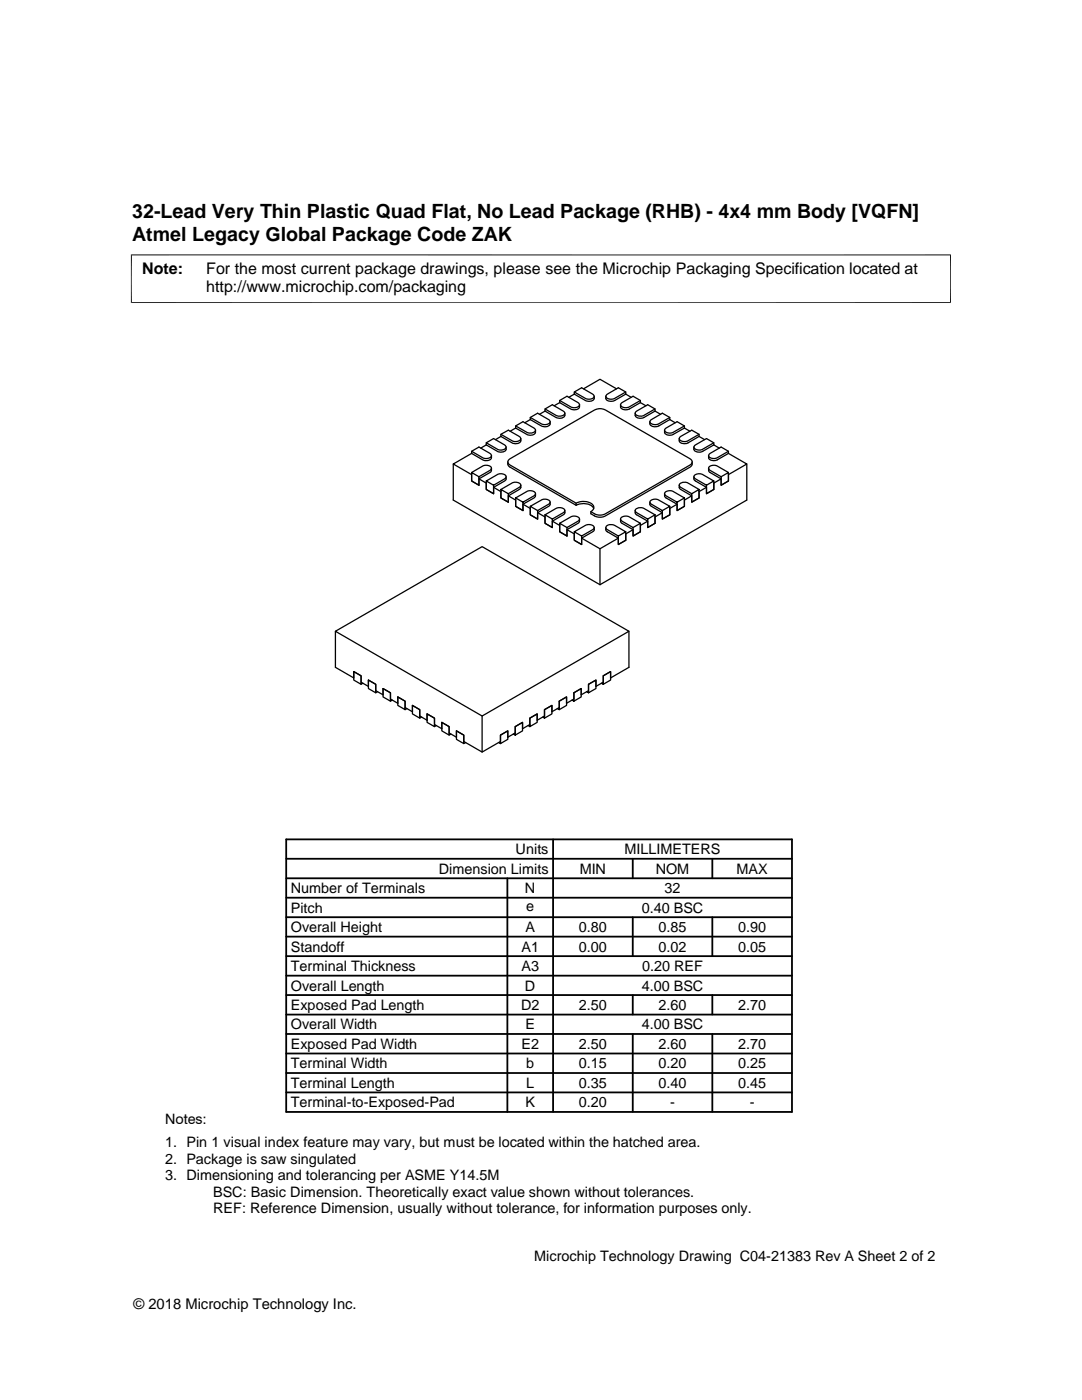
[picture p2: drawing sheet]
<svg xmlns="http://www.w3.org/2000/svg" width="216mm" height="279mm" viewBox="0 0 216 279" stroke-linecap="round" stroke-linejoin="round" font-family="sans-serif">
<g fill="none" stroke="#000" stroke-width=".25">
<path d="M111.7 79.9l2.2 1.3a1.48 1.48 0 0 0 1.7-.2v-.3l-.3-.4-2.2-1.2-1.4 .8v.4M114.6 78.7l2.2 1.2a1.24 1.24 0 0 0 1.8-.4v-.4M114.6 78.7l-1.1 .6M114.6 78.2l2.2 1.3a1.5 1.5 0 0 0 1.7-.2v-.3l-.2-.3-2.2-1.3-1.5 .8v.5M116.4 77.6l3.3-1.9 3.3 1.9M124.9 78.7l-2.2 1.2a1.09 1.09 0 0 1-1.2 .2 1.09 1.09 0 0 1-.6-1M124.9 78.7l1 .6M124.9 78.2l-2.2 1.3a1.49 1.49 0 0 1-1.7-.2l-.1-.3 .3-.3 2.2-1.3 1.5 .8v.5M127.8 79.9l-2.2 1.3a1.48 1.48 0 0 1-1.7-.2l-.1-.3 .3-.4 2.2-1.2 1.5 .8v.4M90.4 92.6v7.2l29.3 16.9 29.3-16.9v-7.2M94.1 90.5l-3.7 2.1 3.7 2.1v1.3l1.5 .8v-1.2l2.3-1.4 .2-.7M94.1 90.5l2.2 1.3a1.26 1.26 0 0 0 1.8-.5v-.4"/>
<path d="M94.1 90.1l2.2 1.2a1.51 1.51 0 0 0 1.7-.2l.1-.3-.3-.3-2.2-1.3-1.5 .9v.4M94.1 94.3l2.2-1.3a1.51 1.51 0 0 1 1.7 .2l.1 .3-.3 .4-2.2 1.2v1.7l-1.5-.8v-1.7l1.5 .8M97 88.8l2.2 1.3a1.21 1.21 0 0 0 1.8-.5v-.4M97 88.4l2.2 1.2a1.47 1.47 0 0 0 1.7-.1l.1-.4-.3-.3-2.2-1.3-1.5 .9v.4M97 88.8l-1.1 .6M97 96l2.2-1.3a1.48 1.48 0 0 1 1.7 .2l.1 .3-.3 .4-2.2 1.2v1.7l-1.5-.8v-1.7l1.5 .8M99.9 87.1l2.3 1.3a1.22 1.22 0 0 0 1.7-.5v-.4M99.9 87.1l-1 .6M99.9 86.7l2.3 1.2a1.41 1.41 0 0 0 1.7-.2v-.3l-.3-.3-2.2-1.2-1.5 .8v.4M99.9 97.7l2.3-1.3a1.44 1.44 0 0 1 1.7 .3v.3l-.3 .3-2.2 1.2v1.7l-1.5-.8v-1.7l1.5 .8M101 95.1l-.1 .7-2.4 1.5v1.2l-1.5-.8v-1.3l-1.4-.8M101.3 92.2v.6l.3 .3 13.4 7.7"/>
<path d="M102.9 85.4l2.2 1.3a1.19 1.19 0 0 0 1.7-.4v-.4M102.9 85.4l-1.1 .7M102.9 85l2.2 1.3a1.43 1.43 0 0 0 1.7-.3v-.3l-.2-.3-2.2-1.2-1.5 .8v.4M102.9 99.4l2.2-1.3a1.47 1.47 0 0 1 1.7 .2v.3l-.2 .4-2.2 1.2v1.7l-1.5-.9v-1.6l1.5 .8M103.9 96.8l-.1 .7-2.4 1.5v1.2l-1.5-.8v-1.3l-1.4-.8M105.8 83.7l2.2 1.3a1.21 1.21 0 0 0 1.8-.4v-.4M105.8 83.7l-1.1 .7M105.8 83.3l2.2 1.3a1.51 1.51 0 0 0 1.7-.2l.1-.3-.3-.4-2.2-1.2-1.5 .8v.4M106.8 98.5l-.1 .8-2.3 1.3v1.3l-1.5-.9v-1.2l-1.5-.8M108.8 82l2.1 1.3a1.24 1.24 0 0 0 1.8-.4v-.4M108.8 82l-1.1 .7M108.8 81.6l2.1 1.3a1.5 1.5 0 0 0 1.7-.2l.1-.3-.3-.4-2.2-1.2-1.4 .8v.4"/>
<path d="M111.7 80.3l2.2 1.3a1.21 1.21 0 0 0 1.7-.4v-.4M111.7 80.3l-1.1 .7M127.8 80.3l-2.4 1.4a1.16 1.16 0 0 1-1.6-.5v-.4M127.8 80.3l1.1 .7M130.7 82l-2.2 1.3a1.08 1.08 0 0 1-1.1 .1 1.08 1.08 0 0 1-.7-.9M130.7 82l1.1 .7M130.7 81.6l-2.2 1.3a1.52 1.52 0 0 1-1.7-.2l-.1-.3 .3-.4 2.2-1.2 1.5 .8v.4M132.6 98.5l.2 .8 2.3 1.3v1.3l1.5-.9v-1.2l1.4-.8M133.6 83.7l-2.3 1.4a1.06 1.06 0 0 1-1.6-.9M133.6 83.7l1.1 .7M133.6 83.3l-2.2 1.3a1.49 1.49 0 0 1-1.7-.3v-.2l.3-.4 2.2-1.2 1.4 .8v.4M135.5 96.8l.1 .7 2.4 1.5v1.2l1.5-.8v-1.3l1.5-.8"/>
<path d="M136.6 85.4l-2.4 1.4a1.15 1.15 0 0 1-1.6-.5v-.4M136.6 85.4l1.1 .7M136.6 85l-2.2 1.3a1.49 1.49 0 0 1-1.7-.2l-.1-.3 .3-.4 2.2-1.2 1.5 .8v.4M136.6 99.4l-1.5 .8v1.7l1.5-.9v-1.6l-2.2-1.3a1.47 1.47 0 0 0-1.7 .2l-.1 .3 .3 .4 2.2 1.2M138.1 92.2l-.1 .7-.3 .3-16.9 9.8a2.55 2.55 0 0 1-2.9-.5v-.4a.91 .91 0 0 0 .6-.9 .91 .91 0 0 0-.7-.8 3.3 3.3 0 0 0-2.8 0M138.5 95.1l.1 .7 2.4 1.5v1.2l1.4-.8v-1.3l1.5-.8M139.5 87.1l-2.2 1.3a1.08 1.08 0 0 1-1.2 .1 1.08 1.08 0 0 1-.6-1M139.5 87.1l1.1 .6M139.5 97.7l-1.5 .8v1.7l1.5-.8v-1.7l-2.2-1.3a1.5 1.5 0 0 0-1.7 .2l-.1 .3 .3 .4 2.2 1.2M139.5 86.7l-2.2 1.2a1.48 1.48 0 0 1-1.7-.1l-.1-.3 .3-.4 2.2-1.2 1.5 .8v.4M142.4 88.8l-2.2 1.3a1.07 1.07 0 0 1-1.1 .1 1.07 1.07 0 0 1-.6-1M142.4 88.8l1.1 .6"/>
<path d="M142.4 88.4l-2.2 1.2a1.42 1.42 0 0 1-1.7-.2v-.3l.3-.3 2.2-1.3 1.4 .9v.4M142.4 96l-1.4 .8v1.7l1.4-.8v-1.7l-2.2-1.3a1.48 1.48 0 0 0-1.7 .2v.3l.3 .4 2.2 1.2M145.4 90.5l3.6 2.1-3.6 2.1v1.3l-1.5 .8v-1.2l-2.3-1.4-.2-.7M145.4 90.5l-2.2 1.3a1.07 1.07 0 0 1-1.2 .1 1.07 1.07 0 0 1-.6-1M145.4 94.3l-1.5 .8v1.7l1.5-.8v-1.7l-2.2-1.3a1.48 1.48 0 0 0-1.7 .2l-.1 .3 .3 .4 2.2 1.2M145.4 90.1l-2.2 1.2a1.48 1.48 0 0 1-1.7-.2l-.1-.3 .3-.3 2.2-1.3 1.5 .9v.4M105.8 101l2.2-1.2a1.47 1.47 0 0 1 1.7 .2l.1 .3-.3 .3-2.2 1.3v1.7l-1.5-.9v-1.7l1.5 .9M108.8 102.7l2.1-1.2a1.51 1.51 0 0 1 1.8 .2v.3l-.3 .3-2.2 1.3v1.7l-1.4-.9v-1.7l1.4 .9M109.8 100.2l-.2 .8-2.3 1.3v1.3l-1.5-.9v-1.2l-1.4-.9M111.7 104.4l2.2-1.2a1.49 1.49 0 0 1 1.7 .2v.3l-.3 .3-2.2 1.3v1.7l-1.4-.9v-1.7l1.4 .9M112.7 101.9v.5l-.2 .3-2.3 1.3v1.3l-1.4-.9v-1.2l-1.5-.9M114.6 106.1l2.2-1.2a1.48 1.48 0 0 1 1.7 .2v.3l-.2 .3-2.2 1.3v1.7l-1.5-.9v-1.7l1.5 .9"/>
<path d="M115 100.8a2.75 2.75 0 0 1 3.5 .7M115 100.8v-.4l-13.2-7.6a.67 .67 0 0 1-.5-.6 .67 .67 0 0 1 .5-.7l16.8-9.7 1-.2 1.2 .2 17 9.9a.64 .64 0 0 1 .3 .6 .64 .64 0 0 1-.4 .5l-16.9 9.7a2.66 2.66 0 0 1-2.9-.4M115.6 103.6l-.1 .8-2.4 1.3v1.3l-1.4-.9v-1.2l-1.5-.9M116.1 107.4l3.6 2.1 3.7-2.1M118.6 105.3v.5l-.2 .2-2.3 1.4v1.3l-1.5-.9v-1.2l-1.5-.9M119.7 109.5v7.2M120.9 105.3l.2 .7 2.3 1.4v1.3l1.5-.9v-1.2l1.4-.9M123.8 103.6l.2 .8 2.3 1.3v1.3l1.5-.9v-1.2l1.4-.9M124.9 106.1l-1.5 .9v1.7l1.5-.9v-1.7l-2.2-1.2a1.18 1.18 0 0 0-1.8 .4l.2 .3 2.3 1.4M126.7 101.9l.1 .5 .1 .3 2.3 1.3v1.3l1.5-.9v-1.2l1.5-.9M127.8 104.4l-1.5 .9v1.7l1.5-.9v-1.7l-2.2-1.2a1.49 1.49 0 0 0-1.7 .2l-.1 .3 .3 .3 2.2 1.3M129.7 100.2v.6l.2 .2 2.3 1.3v1.3l1.4-.9v-1.2l1.5-.9"/>
<path d="M130.7 102.7l-1.5 .9v1.7l1.5-.9v-1.7l-2.2-1.2a1.52 1.52 0 0 0-1.7 .2l-.1 .3 .3 .3 2.2 1.3M133.6 101l-1.4 .9v1.7l1.4-.9v-1.7l-2.2-1.2a1.46 1.46 0 0 0-1.7 .2v.3l.3 .3 2.2 1.3M66.9 126l29.3-16.9 29.3 16.9-29.3 16.9zM66.9 126v7.2l3.7 2.1v-1.3l1.5 .9v1.2l1.4 .9v-1.3l1.5 .9v1.2l1.4 .9v-1.3l1.5 .9v1.2l1.5 .9v-1.3l1.4 .8v1.3l1.5 .8v-1.2l1.5 .8v1.3l1.4 .8v-1.2l1.5 .8v1.3l1.5 .8v-1.2l1.4 .8v1.3l1.5 .8v-1.2l1.4 .8v1.3l3.7 2.1 3.7-2.1v-1.3l1.4-.8v1.2l1.5-.8v-1.3l1.5-.8v1.2l1.4-.8v-1.3l1.5-.8v1.2l1.4-.8v-1.3l1.5-.8v1.2l1.5-.8v-1.3l1.5-.8v1.3l1.4-.9v-1.2l1.5-.9v1.3l1.4-.9v-1.2l1.5-.9v1.3l1.5-.9v-1.2l1.4-.9v1.3l3.7-2.1v-7.2M70.6 134l1.5 .9v1.7l-1.5-.9zM72.4 136.4l-.3 .2M73.5 135.7l1.5 .9v1.7l-1.5-.9zM75.3 138l-.3 .3M76.4 137.4l1.5 .9v1.6l-1.5-.8zM78.3 139.7l-.4 .2M79.4 139.1l1.4 .8v1.7l-1.4-.8zM114.2 139.7l.3 .2v-1.6l1.5-.9v1.7l-1.5 .8"/>
<path d="M117.1 138l.3 .3v-1.7l1.5-.9v1.7l-1.5 .9M120 136.4l.4 .2v-1.7l1.4-.9v1.7l-1.4 .9M81.2 141.4l-.4 .2M82.3 140.8l1.5 .8v1.7l-1.5-.8zM84.1 143.1l-.3 .2M85.2 142.5l1.5 .8v1.7l-1.5-.8zM87.1 144.8l-.4 .2M88.2 144.2l1.4 .8v1.7l-1.4-.8zM90 146.5l-.4 .2M91.1 145.9l1.4 .8v1.7l-1.4-.8zM92.9 148.2l-.4 .2M96.2 142.9v7.2"/>
<path d="M99.5 148.2l.4 .2v-1.7l1.4-.8v1.7l-1.4 .8M102.4 146.5l.4 .2v-1.7l1.5-.8v1.7l-1.5 .8M105.4 144.8l.3 .2v-1.7l1.5-.8v1.7l-1.5 .8M108.3 143.1l.3 .2v-1.7l1.5-.8v1.7l-1.5 .8M111.2 141.4l.4 .2v-1.7l1.5-.8v1.7l-1.5 .8"/>
</g>
<path d="M26.1 50.9h163.7M26.2 50.8v9.7M189.7 50.8v9.7M26.1 60.4h163.7" fill="none" stroke="#000" stroke-width=".2"/>
<g fill="none" stroke="#000" stroke-width=".36">
<path d="M57.1 179.2h100.9M57.1 175.3h100.9M57.1 171.4h100.9M57.1 167.5h100.9v54.4h-100.9zM101.2 175.3v46.6M110.4 167.5v54.4M126.3 171.4v3.9M142.1 171.4v3.9M57.1 186.9h100.9M57.1 183h100.9M57.1 198.6h100.9M57.1 194.7h100.9"/>
<path d="M57.1 190.8h100.9M126.3 183v7.8M126.3 198.6v3.9M142.1 183v7.8M142.1 198.6v3.9M57.1 214.1h100.9M57.1 206.4h100.9M57.1 202.5h100.9M57.1 210.2h100.9M57.1 218h100.9M126.3 206.4v15.5M142.1 206.4v15.5"/>
</g>
<g font-size="3.9">
<text x="26.4" y="43.5">32-Lead Very Thin Plastic Quad Flat, No Lead Package (RHB) - 4x4 mm Body [VQFN]</text>
<text x="26.4" y="48">Atmel Legacy Global Package Code ZAK</text>
</g>
<g font-size="3.2">
<text x="28.4" y="54.6">Note:</text>
<text x="41.1" y="58.3">http://www.microchip.com/packaging</text>
<text x="41.1" y="54.6">For the most current package drawings, please see the Microchip Packaging Specification located at</text>
</g>
<g font-size="2.9">
<text x="102.9" y="170.5">Units</text>
<text x="124.6" y="170.5">MILLIMETERS</text>
<text x="58" y="178.2">Number of Terminals</text>
<text x="87.6" y="174.4">Dimension Limits</text>
<text x="104.8" y="178.2">N</text>
<text x="115.7" y="174.4">MIN</text>
<text x="130.8" y="174.4">NOM</text>
<text x="132.6" y="178.2">32</text>
<text x="147" y="174.4">MAX</text>
<text x="58" y="182.1">Pitch</text>
<text x="105" y="181.8">e</text>
<text x="128" y="182.1">0.40 BSC</text>
<text x="58" y="186">Overall Height</text>
<text x="58" y="189.9">Standoff</text>
<text x="104.1" y="189.9">A1</text>
<text x="104.8" y="186">A</text>
<text x="115.5" y="186">0.80</text>
<text x="115.5" y="189.9">0.00</text>
<text x="131.4" y="186">0.85</text>
<text x="131.4" y="189.9">0.02</text>
<text x="147.3" y="186">0.90</text>
<text x="147.3" y="189.9">0.05</text>
<text x="58" y="193.8">Terminal Thickness</text>
<text x="58" y="197.7">Overall Length</text>
<text x="104.1" y="193.8">A3</text>
<text x="104.8" y="197.7">D</text>
<text x="128" y="197.7">4.00 BSC</text>
<text x="128.1" y="193.8">0.20 REF</text>
<text x="58" y="201.6">Exposed Pad Length</text>
<text x="104" y="201.6">D2</text>
<text x="115.5" y="201.6">2.50</text>
<text x="131.4" y="201.6">2.60</text>
<text x="147.3" y="201.6">2.70</text>
<text x="58" y="205.4">Overall Width</text>
<text x="58" y="209.3">Exposed Pad Width</text>
<text x="104" y="209.3">E2</text>
<text x="104.8" y="205.4">E</text>
<text x="115.5" y="209.3">2.50</text>
<text x="128" y="205.4">4.00 BSC</text>
<text x="131.4" y="209.3">2.60</text>
<text x="147.3" y="209.3">2.70</text>
<text x="58" y="213.2">Terminal Width</text>
<text x="105" y="213.2">b</text>
<text x="115.5" y="213.2">0.15</text>
<text x="131.4" y="213.2">0.20</text>
<text x="147.3" y="213.2">0.25</text>
<text x="58" y="217.1">Terminal Length</text>
<text x="58" y="221">Terminal-to-Exposed-Pad</text>
<text x="104.8" y="221">K</text>
<text x="105" y="217.1">L</text>
<text x="115.5" y="217.1">0.35</text>
<text x="115.5" y="221">0.20</text>
<text x="131.4" y="217.1">0.40</text>
<text x="133.7" y="221">-</text>
<text x="147.3" y="217.1">0.45</text>
<text x="149.6" y="221">-</text>
<text x="32.9" y="224.3">Notes:</text>
<text x="32.9" y="228.9">1. Pin 1 visual index feature may vary, but must be located within the hatched area.</text>
<text x="32.9" y="232.2">2. Package is saw singulated</text>
<text x="32.9" y="235.5">3. Dimensioning and tolerancing per ASME Y14.5M</text>
<text x="42.5" y="238.8">BSC: Basic Dimension. Theoretically exact value shown without tolerances.</text>
<text x="42.5" y="242.2">REF: Reference Dimension, usually without tolerance, for information purposes only.</text>
<text x="106.6" y="251.7">Microchip Technology Drawing C04-21383 Rev A Sheet 2 of 2</text>
<text x="26.6" y="261.3">© 2018 Microchip Technology Inc.</text>
</g>
</svg>
